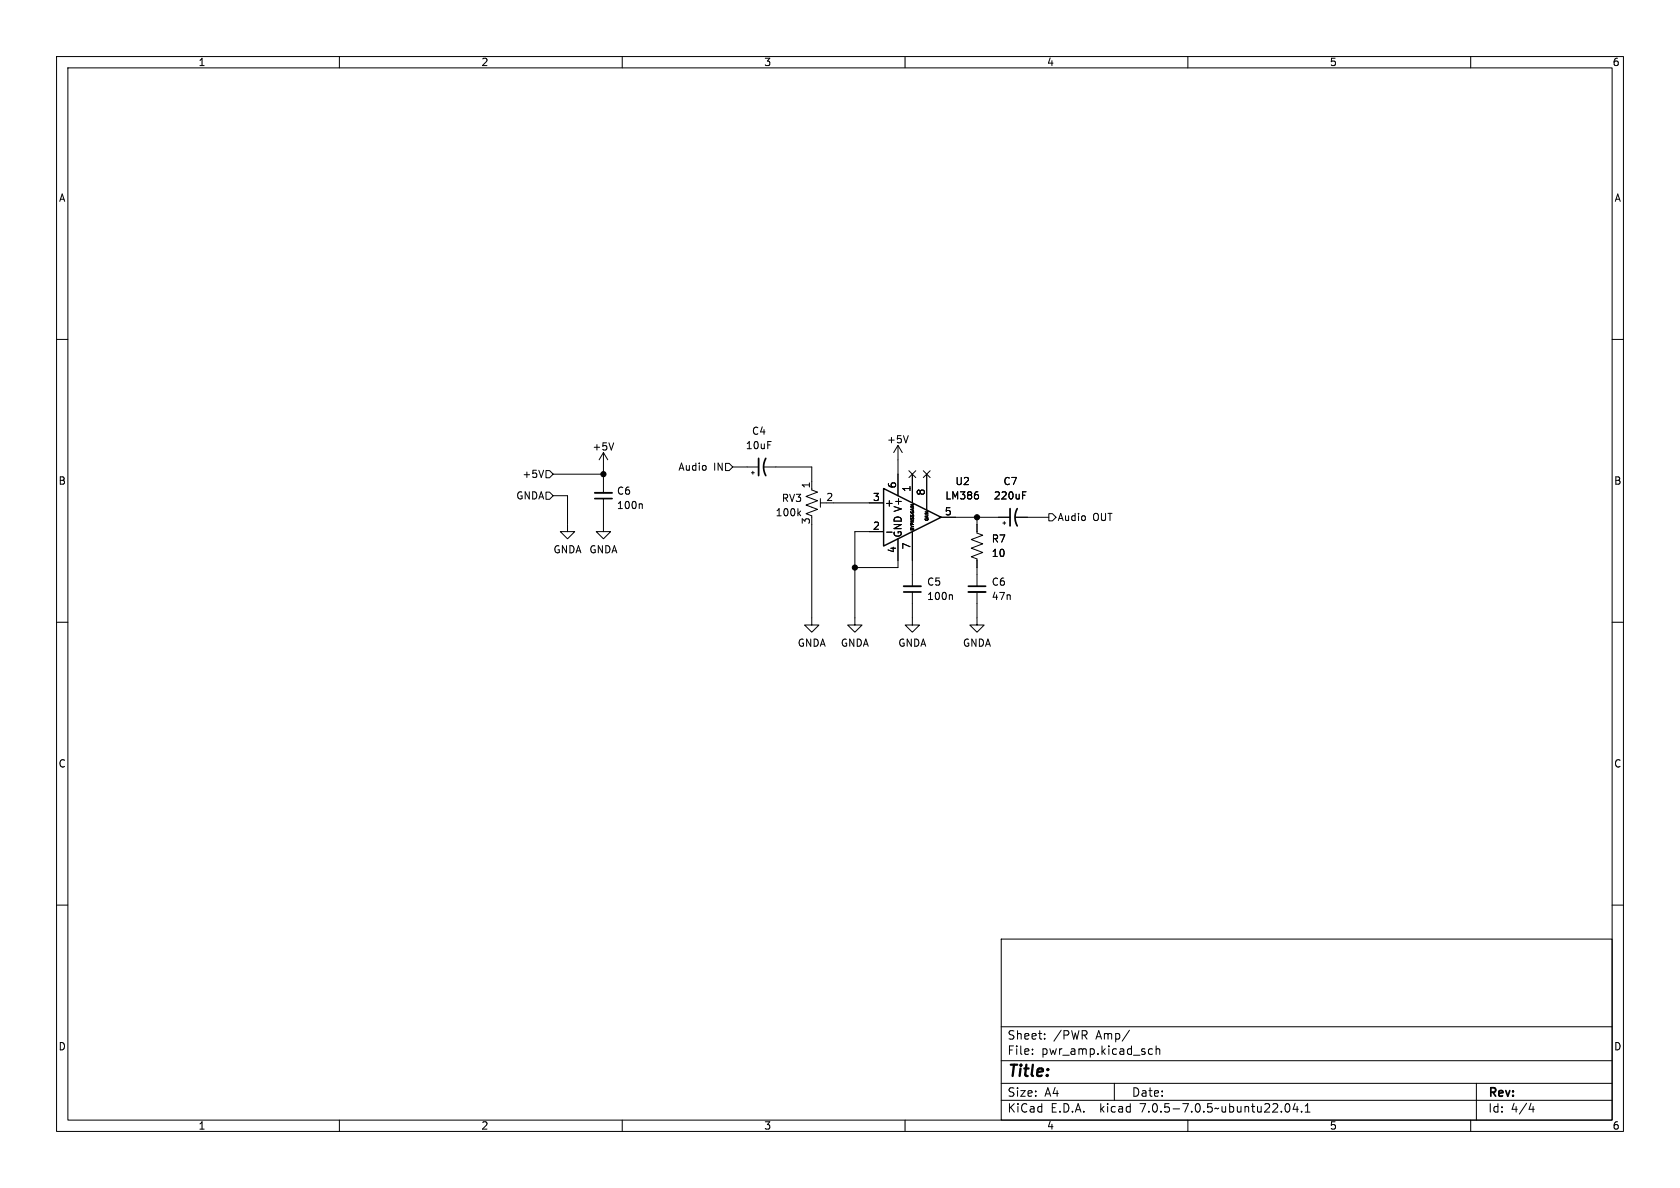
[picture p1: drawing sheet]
<svg xmlns="http://www.w3.org/2000/svg" width="297mm" height="210mm" viewBox="0 0 297 210" stroke-linecap="round" stroke-linejoin="round" font-family="sans-serif">
<g fill="none" stroke="#000" stroke-width=".18">
<path d="M10 10h277v190h-277zM12 12h273v186h-273zM60 10v2M110 10v2M160 10v2M210 10v2M260 10v2M10 60h2M285 60h2M108.5 78.3l-.4 1.3M158.7 78.7l-.7 1.3M158.7 78.7v8.9"/>
<path d="M158.7 78.7l.8 1.3M160.6 77l-.5 1.3M96.5 87h.7l.6 .6-.6 .7h-.7zM96.5 83.2h.7l.6 .6-.6 .7h-.7zM97.8 87.6h2.5v6.4h-1.2l1.2 1.3 1.3-1.3h-1.3M97.8 83.8h8.9M106.7 88.1v5.9h-1.3l1.3 1.3 1.2-1.3h-1.2M106.7 80v7.1M106.7 80l.7 1.3M106.7 80l-.8 1.3M113.4 89.1l.2 .1v.7M128.3 81.9h.6l.6 .7-.6 .6h-.6z"/>
<path d="M129.5 82.6h4.6M132.8 83.6h.5M133.1 83.3v.5M135.1 82.6h8.4v3.8M141.2 90.7l.3 .5M141.5 90.3l-.4 .5M143.5 86.6l1 .4-2 .8 2 .7-2 .8 2 .7-2 .8 1 .4v.2M143.5 92.7v17.8h1.3l-1.3 1.3-1.3-1.3h1.3M145 88.1v1.6M145 88.9h1M147.3 88.9h8.9M156.2 94h-5.1v16.5h1.3l-1.3 1.3-1.2-1.3h1.2"/>
<path d="M156.7 94.1h1M158.7 95.3v5h-7.6M160.7 83.2l1.2 1.2M161.3 83.8v5.1M161.3 94v9.6M161.9 83.2l-1.2 1.2M163.2 83.2l1.2 1.2M163.8 83.8v6.4M164.4 83.2l-1.2 1.2M166.4 91.4h12.2M172.7 91.4v2.8l1 .4-2 .8 2 .7-2 .8 2 .8-2 .7 1 .4v4.8M177.3 92.5h.5"/>
<path d="M177.5 92.2v.5M179.6 91.4h5.8M180.8 86.9h.6M185.4 90.8h.7l.6 .6-.6 .7h-.7zM10 110h2M161.3 104.6v5.9h1.3l-1.3 1.3-1.3-1.3h1.3M168.2 105.1l.2 .2v.7M172.7 104.6v5.9h1.3l-1.3 1.3-1.3-1.3h1.3M285 110h2M10 160h2M285 160h2M177 166h108v32h-108z"/>
<path d="M60 198v2M110 198v2M160 198v2M177 194.5h108M177 191.5h108M177 187.5h108M177 181.5h108M182.5 186.3v.1M182.5 185.5v.1M184.7 183.6v.1M184.7 182.8v.1M197 191.5v3"/>
<path d="M199.7 182.1l-1.3 2M203 186.1l.3 .3 .4-.1M203.7 185.5l-.4-.1-.3 .3M204.4 185.5l.2-.1 .4 .1v.9M204.4 184.9v1.5M210 198v2M226.5 196.5v.1M227.3 195.2l.2-.1a.81 .81 0 0 1 .6 .6 .81 .81 0 0 1-.3 .8l-.1 .1a.81 .81 0 0 1-.4-1.4zM229 195l-.4 1.1h.9M229.3 195.6v1M230.1 196.5v.1M230.7 196.6h.9"/>
<path d="M230.7 195.5l.5-.4v1.5M260 198v2M261 191.5v6.5M270.7 195l-.4 1.1h.9M271 195.6v1"/>
</g>
<path d="M105.2 87.1h3M159.8 103.6h3M171.2 104.6h3" fill="none" stroke="#000" stroke-width=".33"/>
<path d="M105.2 88.1h3M134.1 81v3.1M135.4 81a3.2 3.2 0 0 0 0 3.1M178.6 89.9v3.1M179.8 89.9a3.2 3.2 0 0 0 0 3.1M159.8 104.6h3M171.2 103.6h3" fill="none" stroke="#000" stroke-width=".3"/>
<path d="M156.2 86.4l10.2 5-10.2 5.1z" fill="none" stroke="#000" stroke-width=".25"/>
<g fill="#000" stroke="#000" stroke-width=".18">
<circle cx="106.7" cy="83.8" r=".46"/>
<circle cx="172.7" cy="91.4" r=".46"/>
<circle cx="151.1" cy="100.3" r=".46"/>
</g>
<text font-size="2.8" x="178" y="190.8">Title:</text>
<g font-size="2.1">
<text x="178" y="183.9">Sheet:</text>
<text x="186.2" y="183.9">/PWR</text>
<text x="193.7" y="183.9">Amp/</text>
<text x="178" y="186.6">File:</text>
<text x="184" y="186.6">pwr_amp.kicad_sch</text>
<text x="178" y="196.8">KiCad</text>
<text x="178" y="194">Size:</text>
<text x="184.6" y="194">A4</text>
<text x="185.7" y="196.8">E.D.A.</text>
<text x="194.4" y="196.8">kicad</text>
<text x="200" y="194">Date:</text>
<text x="201.5" y="196.8">7.0.5-7.0.5~ubuntu22.04.1</text>
<text x="263" y="194.2">Rev:</text>
<text x="263" y="196.8">Id:</text>
<text x="267" y="196.8">4/4</text>
</g>
<g font-size="1.8">
<text x="35" y="11.8">1</text>
<text x="85" y="11.8">2</text>
<text x="135" y="11.8">3</text>
<text x="185" y="11.8">4</text>
<text x="235" y="11.8">5</text>
<text x="285" y="11.8">6</text>
<text x="10.4" y="35.8">A</text>
<text x="285.4" y="35.8">A</text>
<text x="132.9" y="77">C4</text>
<text x="104.7" y="79.8">+5V</text>
<text x="119.9" y="83.4">Audio</text>
<text x="126.1" y="83.4">IN</text>
<text x="131.8" y="79.6">10uF</text>
<text x="156.8" y="78.5">+5V</text>
<text x="10.3" y="85.8">B</text>
<text x="91.2" y="88.5">GNDA</text>
<text x="92.3" y="84.6">+5V</text>
<text x="109" y="87.6">C6</text>
<text x="138.2" y="88.9">RV3</text>
<text x="143.3" y="86.4" transform="rotate(-90 143.3 86.4)">1</text>
<text x="146" y="88.6">2</text>
<text x="154.3" y="88.6">3</text>
<text x="156.3" y="89.7">+</text>
<text x="158.5" y="86.4" transform="rotate(-90 158.5 86.4)">6</text>
<text x="161" y="87" transform="rotate(-90 161 87)">1</text>
<text x="163.6" y="87.7" transform="rotate(-90 163.6 87.7)">8</text>
<text x="167.1" y="88.5">LM386</text>
<text x="168.8" y="85.9">U2</text>
<text x="175.6" y="88.5">220uF</text>
<text x="177.3" y="85.9">C7</text>
<text x="285.3" y="85.8">B</text>
<text x="109" y="90.2">100n</text>
<text x="137.1" y="91.4">100k</text>
<text x="143.3" y="92.7" transform="rotate(-90 143.3 92.7)">3</text>
<text x="154.3" y="93.7">2</text>
<text x="159.6" y="95.1" transform="rotate(-90 159.6 95.1)">GND V+</text>
<text x="167" y="91.2">5</text>
<text x="186.9" y="92.3">Audio</text>
<text x="193.1" y="92.3">OUT</text>
<text x="97.8" y="98">GNDA</text>
<text x="104.1" y="98">GNDA</text>
<text x="158.5" y="97.8" transform="rotate(-90 158.5 97.8)">4</text>
<text x="161" y="97.2" transform="rotate(-90 161 97.2)">7</text>
<text x="175.3" y="96.1">R7</text>
<text x="175.3" y="98.6">10</text>
<text x="163.8" y="103.7">C5</text>
<text x="163.8" y="106.2">100n</text>
<text x="175.3" y="103.7">C6</text>
<text x="175.3" y="106.2">47n</text>
<text x="141" y="114.5">GNDA</text>
<text x="148.6" y="114.5">GNDA</text>
<text x="158.7" y="114.5">GNDA</text>
<text x="170.2" y="114.5">GNDA</text>
<text x="10.3" y="135.8">C</text>
<text x="285.3" y="135.8">C</text>
<text x="10.3" y="185.8">D</text>
<text x="285.3" y="185.8">D</text>
<text x="35" y="199.8">1</text>
<text x="85" y="199.8">2</text>
<text x="135" y="199.8">3</text>
<text x="185" y="199.8">4</text>
<text x="235" y="199.8">5</text>
<text x="285" y="199.8">6</text>
</g>
<g font-size=".7">
<text x="161.7" y="93.9" transform="rotate(-90 161.7 93.9)">BYPASS GAIN</text>
<text x="164.2" y="92.2" transform="rotate(-90 164.2 92.2)">GAIN</text>
</g>
</svg>
